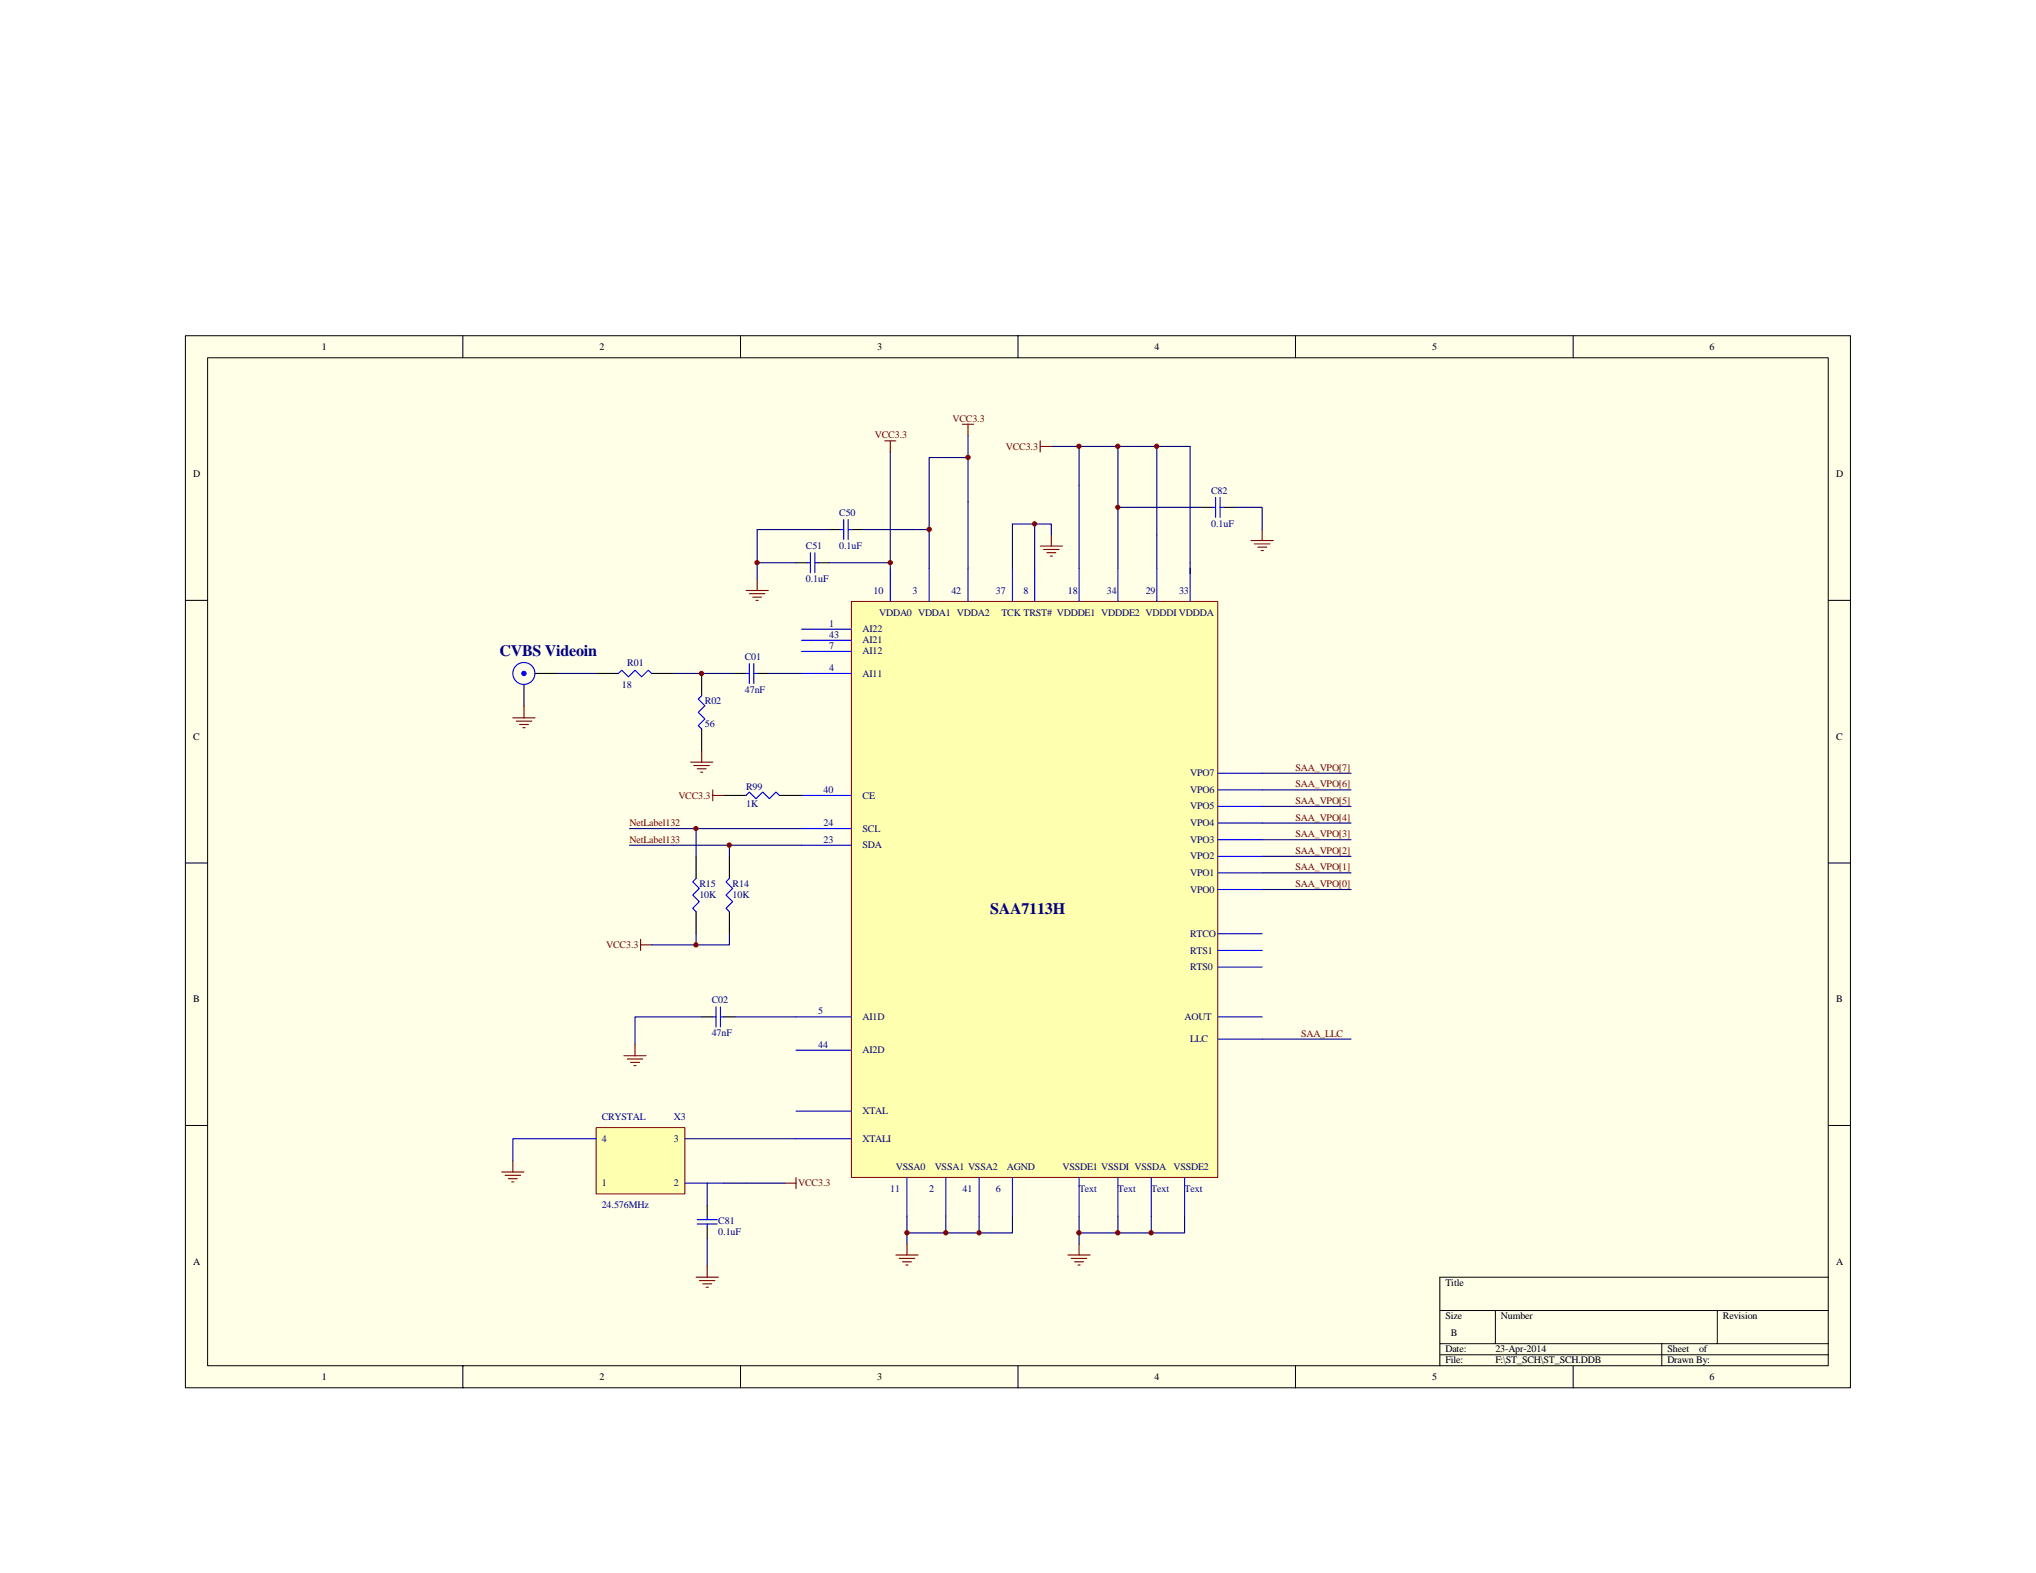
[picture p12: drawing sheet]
<svg xmlns="http://www.w3.org/2000/svg" width="279mm" height="216mm" viewBox="0 0 279 216" stroke-linecap="round" stroke-linejoin="round" font-family="sans-serif">
<path d="M25.4 46.1h228.5v144.4h-228.5z" fill="#ffffe8"/>
<g fill="none" stroke="#000" stroke-width=".14">
<path d="M25.4 46.1h228.5v144.4h-228.5zM28.5 49.1h222.4v138.4h-222.4zM63.5 46.1v3M101.6 46.1v3M139.7 46.1v3M177.8 46.1v3M215.9 46.1v3M25.4 82.4h3.1M250.9 82.4h3.1M25.4 118.4h3.1M250.9 118.4h3.1M25.4 154.5h3.1"/>
<path d="M250.9 154.5h3.1M197.6 179.9h53.3M205.2 179.9v4.5M235.7 179.9v4.5M250.9 175.3h-53.3v12.2M63.5 187.5v3M101.6 187.5v3M139.7 187.5v3M177.8 187.5v3M197.6 184.4h53.3M197.6 185.9h53.3M215.9 187.5v3"/>
<path d="M228 184.4v3.1"/>
</g>
<path d="M116.9 82.6h50.2v79h-50.2z" fill="#ffffb0"/>
<path d="M116.8 82.5h50.3v79.1h-50.3z" fill="none" stroke="#800000" stroke-width=".14"/>
<g fill="none" stroke="#00f" stroke-width=".15">
<path d="M84.9 92.4l.4-.4 .9 .9 .9-.9 1 .9 .9-.9 .4 .4M96.3 95.5l-.5 .4 .9 1-.9 .9 .9 .9-.9 .9 .5 .5M102.4 92.4h.4M102.8 91.1v2.7M103.4 92.4h.5M103.4 91.1v2.7M110 86.4h6.8M110 87.9h6.8M110 89.4h6.8M110 92.4h6.8M102.4 109.2l.4-.5 .9 .9 1-.9 .9 .9 .9-.9 .5 .5M110 109.2h6.8"/>
<path d="M110 113.7h6.8M110 116h6.8M95.5 120.6l-.4 .4 .9 .9-.9 1 .9 .9-.9 .9 .4 .4M97.8 139.6h.5M98.3 138.2v2.7M98.9 138.2v2.7M98.9 139.6h.4M100.1 120.6l-.5 .4 .9 .9-.9 1 .9 .9-.9 .9 .5 .4M109.2 139.6h7.6M109.2 144.1h7.6M109.2 152.5h7.6M109.2 156.3h7.6"/>
<circle cx="71.9" cy="92.4" r="1.51"/>
</g>
<g fill="none" stroke="#000" stroke-width=".15">
<path d="M71.9 94v3M73.4 92.4h3.1M81.8 92.4h3.1M89.4 92.4h3.1M96.3 92.4v3.1M100.9 92.4h1.5M103.9 92.4h1.5M95.5 117.5v3.1M96.3 100.1v3M99.3 109.2h3.1M100.1 117.5v3.1M107 109.2h3"/>
<path d="M95.5 125.1v3.1M96.3 139.6h1.5M99.3 139.6h1.6M100.1 125.1v3.1"/>
</g>
<path d="M76.5 92.4h5.3M92.5 92.4h8.4M105.4 92.4h4.6M86.4 113.7h23.6M86.4 116h23.6M95.5 113.7v3.8M100.1 116v1.5M95.5 128.2v1.5h-6.1M96.3 139.6h-9.2v3.8M100.1 128.2v1.5h-4.6M100.9 139.6h8.3" fill="none" stroke="#000080" stroke-width=".15"/>
<g fill="none" stroke="#800000" stroke-width=".15">
<path d="M70.4 98.5h3M70.8 99h2.2M71.3 99.4h1.2M71.8 99.9h.3M71.9 97v1.5M94.8 104.6h3M95.2 105.1h2.1M95.7 105.5h1.2M96.1 106h.3M96.3 103.1v1.5M97.8 109.2h1.5M97.8 108.4v1.5"/>
<path d="M87.9 128.9v1.6M87.9 129.7h1.5M85.6 144.9h3.1M86.1 145.4h2.1M86.5 145.8h1.3M87 146.3h.3M87.1 143.4v1.5"/>
</g>
<circle cx="71.9" cy="92.4" r=".3" fill="#00f" stroke="#00f" stroke-width=".15"/>
<path d="M81.8 154.8h12.2v9.1h-12.2z" fill="#ffffb0"/>
<path d="M81.8 154.8h12.2v9.1h-12.2z" fill="none" stroke="#800000" stroke-width=".14"/>
<g fill="none" stroke="#000080" stroke-width=".15">
<path d="M132.8 59.8v18.2M103.9 77.2h5.3M113.8 77.2h8.4v.8M113.8 72.7h-9.9v6.8M118.4 72.7h9.1v5.3M122.2 62v15.2M132.8 62.8h-5.3v9.9M142 71.9v6.1M144.3 73.4v-1.5h-5.4v6.1M144.3 61.3h3.8M148.1 78v-16.7h15.2v17.5M153.4 61.3v8.3"/>
<path d="M158.7 61.3v16.7M164.8 69.6h-11.4v8.4M169.4 69.6h3.8v3.1M173.2 106.1h12.2M173.2 108.4h12.2M173.2 110.7h12.2M173.2 113h12.2M173.2 115.3h12.2M173.2 117.5h12.2M173.2 119.8h12.2M173.2 122.1h12.2M94 156.3h15.2"/>
<path d="M173.2 142.6h12.2M97 162.4v3M97 170v3.8M99.3 162.4h8.4M124.5 166.9v3.9M129.8 166.9v2.3h-5.3M134.4 166.9v2.3h-4.6M138.9 166.9v2.3h-4.5M148.1 166.9v3.9M153.4 166.9v2.3h-5.3M158 166.9v2.3h-4.6M162.6 166.9v2.3h-4.6"/>
</g>
<g fill="none" stroke="#00f" stroke-width=".15">
<path d="M110.8 77.2h.4M111.2 75.9v2.7M111.8 77.2h.5M111.8 75.9v2.7M115.3 72.7h.5M115.8 71.3v2.7M116.4 72.7h.4M116.4 71.3v2.7M122.2 78v4.5M127.5 78v4.5M132.8 78v4.5M138.9 78v4.5"/>
<path d="M142 78v4.5M148.1 78v4.5M153.4 78v4.5M158.7 78v4.5M163.3 78v4.5M166.4 69.6h.4M166.8 68.3v2.7M167.4 69.6h.5M167.4 68.3v2.7M167.1 106.1h6.1M167.1 108.4h6.1M167.1 110.7h6.1"/>
<path d="M167.1 113h6.1M167.1 115.3h6.1M167.1 117.5h6.1M167.1 119.8h6.1M167.1 122.1h6.1M167.1 128.2h6.1M167.1 130.5h6.1M167.1 132.7h6.1M167.1 139.6h6.1M81.8 156.3h-11.4v3M167.1 142.6h6.1M94 162.4h5.3"/>
<path d="M95.7 168h2.7M95.7 167.4h2.7M97 166.9v.5M97 168v.5M124.5 161.6v5.3M129.8 161.6v5.3M134.4 161.6v5.3M138.9 161.6v5.3M148.1 161.6v5.3M153.4 161.6v5.3M158 161.6v5.3M162.6 161.6v5.3"/>
</g>
<g fill="none" stroke="#800000" stroke-width=".15">
<path d="M132.1 58.2h1.5M132.8 58.2v1.6M103.9 79.5v1.5M121.4 60.5h1.5M122.2 60.5v1.5M142.7 61.3h1.6M142.7 75h3.1M142.7 60.5v1.5M143.2 75.4h2.1M143.7 75.9h1.2M144.1 76.3h.3M144.3 73.4v1.6"/>
<path d="M171.7 74.2h3M172.1 74.7h2.2M172.6 75.1h1.2M173.1 75.6h.3M173.2 72.7v1.5M102.4 81h3M102.8 81.5h2.2M103.3 82h1.2M103.7 82.4h.4M70.4 159.3v1.6M68.9 160.9h3M69.3 161.3h2.2"/>
<path d="M69.8 161.8h1.2M70.2 162.2h.3M95.5 175.3h3.1M96 175.8h2.1M96.4 176.2h1.3M96.9 176.7h.3M97 173.8v1.5M107.7 162.4h1.5M109.2 161.6v1.6M122.9 172.3h3.1M123.4 172.7h2.1M123.8 173.2h1.3"/>
<path d="M124.3 173.6h.3M124.5 170.8v1.5M146.6 172.3h3M147 172.7h2.1M147.5 173.2h1.2M147.9 173.6h.3M148.1 170.8v1.5"/>
</g>
<path d="M109.2 77.2h1.6M112.3 77.2h1.5M113.8 72.7h1.5M116.8 72.7h1.6M164.8 69.6h1.6M167.9 69.6h1.5M97 165.4v1.5M97 168.5v1.5" fill="none" stroke="#000" stroke-width=".15"/>
<g fill="#800000" stroke="#800000" stroke-width=".14">
<circle cx="96.3" cy="92.4" r=".3"/>
<circle cx="95.5" cy="113.7" r=".29"/>
<circle cx="100.1" cy="116" r=".3"/>
<circle cx="95.5" cy="129.7" r=".3"/>
<circle cx="129.8" cy="169.2" r=".3"/>
<circle cx="124.5" cy="169.2" r=".3"/>
<circle cx="134.3" cy="169.2" r=".29"/>
<circle cx="153.4" cy="169.2" r=".3"/>
<circle cx="148.1" cy="169.2" r=".3"/>
<circle cx="158" cy="169.2" r=".3"/>
<circle cx="142" cy="71.9" r=".29"/>
<circle cx="153.4" cy="69.6" r=".29"/>
<circle cx="158.7" cy="61.3" r=".3"/>
<circle cx="153.4" cy="61.3" r=".3"/>
<circle cx="148.1" cy="61.3" r=".3"/>
<circle cx="127.5" cy="72.7" r=".3"/>
<circle cx="132.8" cy="62.8" r=".3"/>
<circle cx="122.2" cy="77.2" r=".29"/>
<circle cx="103.9" cy="77.2" r=".29"/>
</g>
<g font-size="2.2" fill="#000080">
<text x="68.6" y="90">CVBS Videoin</text>
<text x="135.9" y="125.4">SAA7113H</text>
</g>
<g font-size="1.4">
<text x="44.2" y="48">1</text>
<text x="82.3" y="48">2</text>
<text x="120.4" y="48">3</text>
<text x="158.4" y="48">4</text>
<text x="196.5" y="48">5</text>
<text x="234.6" y="48">6</text>
<text x="26.5" y="65.5">D</text>
<text x="252" y="65.5">D</text>
<text x="26.5" y="101.5">C</text>
<text x="252" y="101.5">C</text>
<text x="26.5" y="137.6">B</text>
<text x="252" y="137.6">B</text>
<text x="26.5" y="173.6">A</text>
<text x="252" y="173.6">A</text>
<text x="198.4" y="176.5">Title</text>
<text x="198.4" y="181.1">Size</text>
<text x="198.4" y="185.6">Date:</text>
<text x="199.1" y="183.3">B</text>
<text x="205.2" y="185.6">23-Apr-2014</text>
<text x="206" y="181.1">Number</text>
<text x="228.8" y="185.6">Sheet</text>
<text x="233.2" y="185.6">of</text>
<text x="236.4" y="181.1">Revision</text>
<text x="44.2" y="189.4">1</text>
<text x="82.3" y="189.4">2</text>
<text x="120.4" y="189.4">3</text>
<text x="158.4" y="189.4">4</text>
<text x="196.5" y="189.4">5</text>
<text x="198.4" y="187.1">File:</text>
<text x="205.2" y="187.1">F:\ST_SCH\ST_SCH.DDB</text>
<text x="228.8" y="187.1">Drawn By:</text>
<text x="234.6" y="189.4">6</text>
</g>
<g font-size="1.4" fill="#800000">
<text x="130.7" y="57.9">VCC3.3</text>
<text x="120.1" y="60.2">VCC3.3</text>
<text x="138" y="61.7">VCC3.3</text>
<text x="177.8" y="105.8">SAA_VPO[7]</text>
<text x="86.4" y="113.4">NetLabel132</text>
<text x="93.1" y="109.6">VCC3.3</text>
<text x="177.8" y="108.1">SAA_VPO[6]</text>
<text x="177.8" y="110.4">SAA_VPO[5]</text>
<text x="177.8" y="112.6">SAA_VPO[4]</text>
<text x="86.4" y="115.7">NetLabel133</text>
<text x="177.8" y="114.9">SAA_VPO[3]</text>
<text x="177.8" y="117.2">SAA_VPO[2]</text>
<text x="177.8" y="119.5">SAA_VPO[1]</text>
<text x="177.8" y="121.8">SAA_VPO[0]</text>
<text x="83.2" y="130.1">VCC3.3</text>
<text x="178.5" y="142.3">SAA_LLC</text>
<text x="109.5" y="162.8">VCC3.3</text>
</g>
<g font-size="1.4" fill="#000080">
<text x="115.2" y="70.8">C50</text>
<text x="166.2" y="67.8">C82</text>
<text x="110.6" y="75.4">C51</text>
<text x="115.2" y="75.4">0.1uF</text>
<text x="166.2" y="72.3">0.1uF</text>
<text x="110.6" y="79.9">0.1uF</text>
<text x="119.9" y="81.5">10</text>
<text x="125.2" y="81.5">3</text>
<text x="130.6" y="81.5">42</text>
<text x="136.7" y="81.5">37</text>
<text x="140.5" y="81.5">8</text>
<text x="146.6" y="81.5">18</text>
<text x="151.9" y="81.5">34</text>
<text x="157.2" y="81.5">29</text>
<text x="161.8" y="81.5">33</text>
<text x="113.8" y="86">1</text>
<text x="113.8" y="87.5">43</text>
<text x="113.8" y="89.1">7</text>
<text x="118.4" y="86.8">AI22</text>
<text x="118.4" y="88.3">AI21</text>
<text x="118.4" y="89.8">AI12</text>
<text x="120.7" y="84.5">VDDA0 VDDA1 VDDA2</text>
<text x="137.4" y="84.5">TCK TRST# VDDDE1 VDDDE2 VDDDI VDDDA</text>
<text x="85.3" y="94.4">18</text>
<text x="86.1" y="91.4">R01</text>
<text x="102.2" y="90.6">C01</text>
<text x="102.2" y="95.1">47nF</text>
<text x="113.8" y="92.1">4</text>
<text x="118.4" y="92.9">AI11</text>
<text x="96.7" y="96.7">R02</text>
<text x="96.7" y="99.7">56</text>
<text x="163.3" y="106.6">VPO7</text>
<text x="102.4" y="108.4">R99</text>
<text x="102.4" y="110.8">1K</text>
<text x="113" y="108.8">40</text>
<text x="113" y="113.4">24</text>
<text x="118.4" y="109.6">CE</text>
<text x="163.3" y="113.4">VPO4</text>
<text x="163.3" y="111.1">VPO5</text>
<text x="163.3" y="108.8">VPO6</text>
<text x="113" y="115.7">23</text>
<text x="118.4" y="114.2">SCL</text>
<text x="118.4" y="116.4">SDA</text>
<text x="163.3" y="118">VPO2</text>
<text x="163.3" y="115.7">VPO3</text>
<text x="96" y="121.8">R15</text>
<text x="96" y="123.3">10K</text>
<text x="100.5" y="121.8">R14</text>
<text x="100.5" y="123.3">10K</text>
<text x="163.3" y="122.5">VPO0</text>
<text x="163.3" y="120.2">VPO1</text>
<text x="163.3" y="130.9">RTS1</text>
<text x="163.3" y="128.6">RTCO</text>
<text x="97.7" y="137.7">C02</text>
<text x="163.3" y="133.2">RTS0</text>
<text x="97.7" y="142.1">47nF</text>
<text x="112.3" y="139.2">5</text>
<text x="112.3" y="143.8">44</text>
<text x="118.4" y="140">AI1D</text>
<text x="162.6" y="140">AOUT</text>
<text x="163.3" y="143">LLC</text>
<text x="118.4" y="144.6">AI2D</text>
<text x="82.6" y="153.7">CRYSTAL</text>
<text x="92.5" y="153.7">X3</text>
<text x="118.4" y="152.9">XTAL</text>
<text x="82.6" y="156.7">4</text>
<text x="92.5" y="156.7">3</text>
<text x="118.4" y="156.7">XTALI</text>
<text x="122.9" y="160.5">VSSA0</text>
<text x="128.3" y="160.5">VSSA1 VSSA2</text>
<text x="138.2" y="160.5">AGND</text>
<text x="145.8" y="160.5">VSSDE1 VSSDI VSSDA VSSDE2</text>
<text x="82.6" y="162.8">1</text>
<text x="82.6" y="165.8">24.576MHz</text>
<text x="92.5" y="162.8">2</text>
<text x="98.6" y="168">C81</text>
<text x="122.2" y="163.6">11</text>
<text x="127.5" y="163.6">2</text>
<text x="132.1" y="163.6">41</text>
<text x="136.7" y="163.6">6</text>
<text x="148.1" y="163.6">Text</text>
<text x="153.4" y="163.6">Text</text>
<text x="158" y="163.6">Text</text>
<text x="162.6" y="163.6">Text</text>
<text x="98.6" y="169.5">0.1uF</text>
</g>
</svg>
